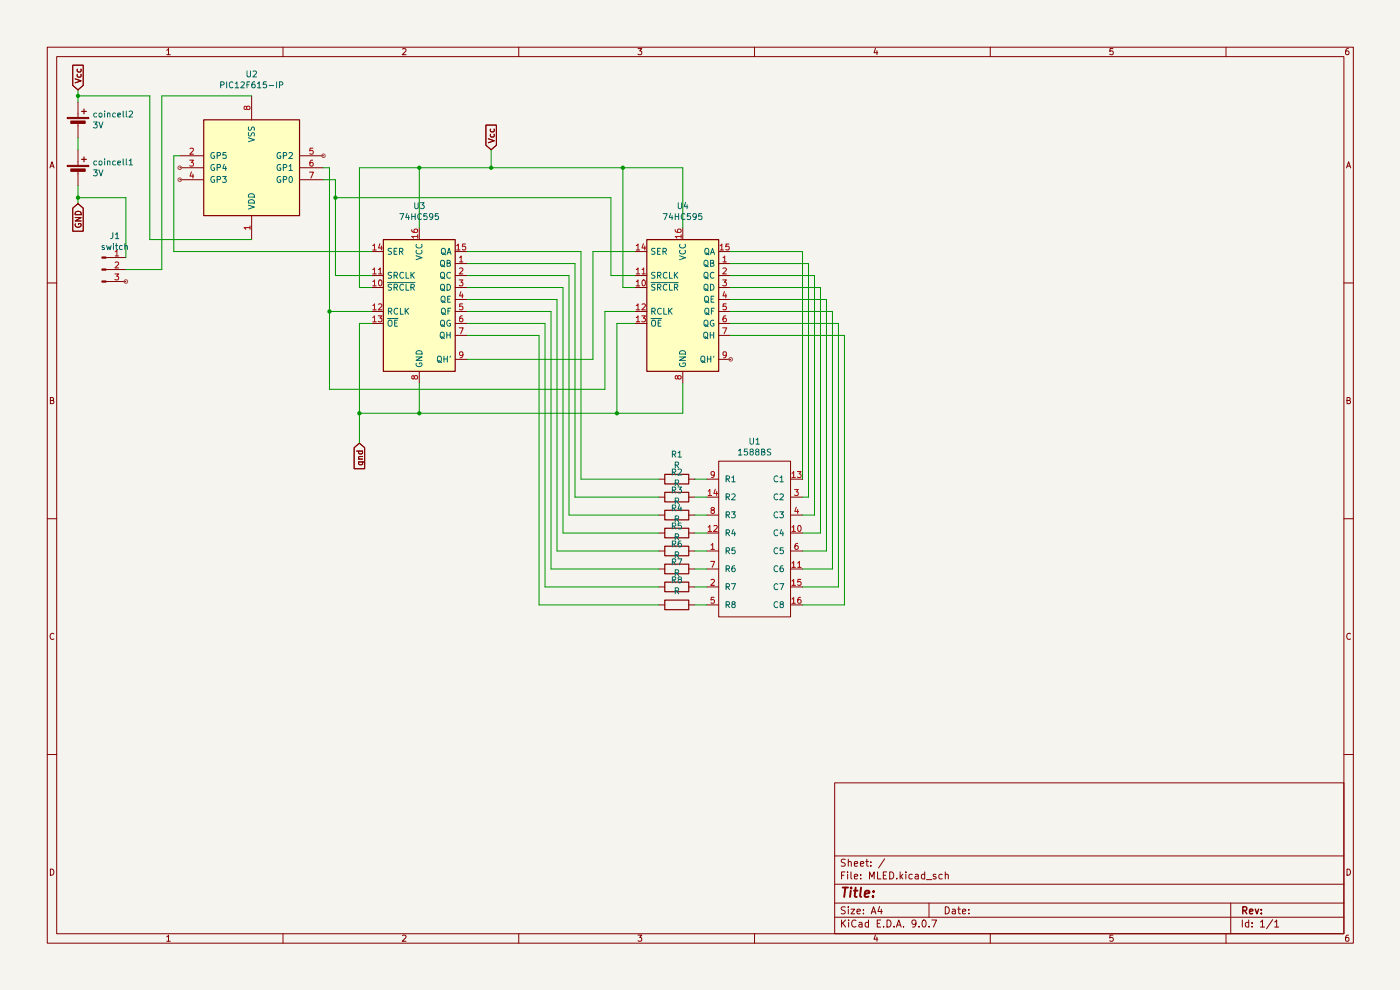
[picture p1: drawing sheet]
EESchema Schematic File Version 4
LIBS:MLED-cache
EELAYER 29 0
EELAYER END
$Descr A4 11693 8268
encoding utf-8
Sheet 1 1
Title ""
Date ""
Rev ""
Comp ""
Comment1 ""
Comment2 ""
Comment3 ""
Comment4 ""
$EndDescr
$Comp
L 74xx:74HC595 U3
U 1 1
P 3500 2500
F 0 "U3" H 3500 3281 50  0000 C CNN
F 1 "74HC595" H 3500 3190 50  0000 C CNN
F 2 "Package_DIP:DIP-16_W7.62mm_Socket_LongPads" H 3500 2500 50  0001 C CNN
F 3 "http://www.ti.com/lit/ds/symlink/sn74hc595.pdf" H 3500 2500 50  0001 C CNN
	1    3500 2500
	1    0    0    -1  
$EndComp
$Comp
L MCU_Microchip_PIC12:PIC12F615-IP U2
U 1 1
P 2100 1400
F 0 "U2" H 2100 619 50  0000 C CNN
F 1 "PIC12F615-IP" H 2100 710 50  0000 C CNN
F 2 "Package_DIP:DIP-8_W7.62mm_Socket_LongPads" H 2700 2050 50  0001 C CNN
F 3 "http://ww1.microchip.com/downloads/en/DeviceDoc/41302D.pdf" H 2100 1400 50  0001 C CNN
	1    2100 1400
	-1   0    0    1   
$EndComp
$Comp
L Device:Battery_Cell coincell1
U 1 1
P 650 1450
F 0 "coincell1" H 768 1546 50  0000 L CNN
F 1 "3V" H 768 1455 50  0000 L CNN
F 2 "Battery:BatteryHolder_Keystone_107_1x23mm" V 650 1510 50  0001 C CNN
F 3 "~" V 650 1510 50  0001 C CNN
	1    650  1450
	1    0    0    -1  
$EndComp
$Comp
L Device:Battery_Cell coincell2
U 1 1
P 650 1050
F 0 "coincell2" H 768 1146 50  0000 L CNN
F 1 "3V" H 768 1055 50  0000 L CNN
F 2 "Battery:BatteryHolder_Keystone_107_1x23mm" V 650 1110 50  0001 C CNN
F 3 "~" V 650 1110 50  0001 C CNN
	1    650  1050
	1    0    0    -1  
$EndComp
Wire Wire Line
	650  1150 650  1250
Text GLabel 650  750  1    50   Input ~ 0
Vcc
Text GLabel 650  1700 3    50   Input ~ 0
GND
Wire Wire Line
	650  750  650  800 
Wire Wire Line
	2100 2000 1250 2000
Wire Wire Line
	1250 2000 1250 800 
Wire Wire Line
	1250 800  650  800 
Connection ~ 650  800 
Wire Wire Line
	650  800  650  850 
Wire Wire Line
	1350 800  2100 800 
Text GLabel 4100 1250 1    50   Input ~ 0
Vcc
Wire Wire Line
	3500 1900 3500 1400
Text GLabel 3000 3700 3    50   Input ~ 0
gnd
Wire Wire Line
	3500 3200 3500 3450
Wire Wire Line
	3500 3450 3000 3450
Wire Wire Line
	3000 3450 3000 3700
Wire Wire Line
	3900 3000 4950 3000
Wire Wire Line
	1500 1300 1450 1300
Wire Wire Line
	1450 1300 1450 2100
Wire Wire Line
	1450 2100 3100 2100
Wire Wire Line
	2700 1500 2800 1500
Wire Wire Line
	2800 1500 2800 1650
Wire Wire Line
	2800 2300 3100 2300
Wire Wire Line
	2800 1650 5100 1650
Connection ~ 2800 1650
Wire Wire Line
	2800 1650 2800 2300
Wire Wire Line
	3100 2400 3000 2400
Wire Wire Line
	3000 2400 3000 1400
Wire Wire Line
	3000 1400 3500 1400
Connection ~ 3500 1400
Connection ~ 3000 3450
Connection ~ 4100 1400
Wire Wire Line
	4100 1400 5200 1400
Connection ~ 5200 1400
Wire Wire Line
	3500 1400 4100 1400
Wire Wire Line
	4100 1250 4100 1400
Wire Wire Line
	5200 2400 5200 1400
Wire Wire Line
	5100 1650 5100 2300
Wire Wire Line
	4950 3000 4950 2100
Wire Wire Line
	4950 2100 5300 2100
Wire Wire Line
	5100 2300 5300 2300
Wire Wire Line
	5300 2400 5200 2400
Wire Wire Line
	5300 2700 5150 2700
Wire Wire Line
	5150 2700 5150 3450
Connection ~ 5150 3450
Wire Wire Line
	3100 2700 3000 2700
Wire Wire Line
	3000 2700 3000 3450
Connection ~ 3500 3450
Wire Wire Line
	3100 2600 2750 2600
Wire Wire Line
	2750 2600 2750 1400
Wire Wire Line
	2750 1400 2700 1400
Wire Wire Line
	5300 2600 5050 2600
Wire Wire Line
	5050 2600 5050 3250
Wire Wire Line
	5050 3250 2750 3250
Wire Wire Line
	2750 3250 2750 2600
Connection ~ 2750 2600
$Comp
L 74xx:74HC595 U4
U 1 1
P 5700 2500
F 0 "U4" H 5700 3281 50  0000 C CNN
F 1 "74HC595" H 5700 3190 50  0000 C CNN
F 2 "Package_DIP:DIP-16_W7.62mm_Socket_LongPads" H 5700 2500 50  0001 C CNN
F 3 "http://www.ti.com/lit/ds/symlink/sn74hc595.pdf" H 5700 2500 50  0001 C CNN
	1    5700 2500
	1    0    0    -1  
$EndComp
Wire Wire Line
	3500 3450 5150 3450
Wire Wire Line
	5700 1400 5700 1900
Wire Wire Line
	5200 1400 5700 1400
Wire Wire Line
	5700 3450 5700 3200
Wire Wire Line
	5150 3450 5700 3450
$Comp
L Device:R R1
U 1 1
P 5650 4000
F 0 "R1" V 5443 4000 50  0000 C CNN
F 1 "R" V 5534 4000 50  0000 C CNN
F 2 "Resistor_THT:R_Axial_DIN0207_L6.3mm_D2.5mm_P10.16mm_Horizontal" V 5580 4000 50  0001 C CNN
F 3 "~" H 5650 4000 50  0001 C CNN
	1    5650 4000
	0    1    1    0   
$EndComp
$Comp
L Device:R R2
U 1 1
P 5650 4150
F 0 "R2" V 5443 4150 50  0000 C CNN
F 1 "R" V 5534 4150 50  0000 C CNN
F 2 "Resistor_THT:R_Axial_DIN0207_L6.3mm_D2.5mm_P10.16mm_Horizontal" V 5580 4150 50  0001 C CNN
F 3 "~" H 5650 4150 50  0001 C CNN
	1    5650 4150
	0    1    1    0   
$EndComp
$Comp
L Device:R R3
U 1 1
P 5650 4300
F 0 "R3" V 5443 4300 50  0000 C CNN
F 1 "R" V 5534 4300 50  0000 C CNN
F 2 "Resistor_THT:R_Axial_DIN0207_L6.3mm_D2.5mm_P10.16mm_Horizontal" V 5580 4300 50  0001 C CNN
F 3 "~" H 5650 4300 50  0001 C CNN
	1    5650 4300
	0    1    1    0   
$EndComp
$Comp
L Device:R R4
U 1 1
P 5650 4450
F 0 "R4" V 5443 4450 50  0000 C CNN
F 1 "R" V 5534 4450 50  0000 C CNN
F 2 "Resistor_THT:R_Axial_DIN0207_L6.3mm_D2.5mm_P10.16mm_Horizontal" V 5580 4450 50  0001 C CNN
F 3 "~" H 5650 4450 50  0001 C CNN
	1    5650 4450
	0    1    1    0   
$EndComp
$Comp
L Device:R R5
U 1 1
P 5650 4600
F 0 "R5" V 5443 4600 50  0000 C CNN
F 1 "R" V 5534 4600 50  0000 C CNN
F 2 "Resistor_THT:R_Axial_DIN0207_L6.3mm_D2.5mm_P10.16mm_Horizontal" V 5580 4600 50  0001 C CNN
F 3 "~" H 5650 4600 50  0001 C CNN
	1    5650 4600
	0    1    1    0   
$EndComp
$Comp
L Device:R R6
U 1 1
P 5650 4750
F 0 "R6" V 5443 4750 50  0000 C CNN
F 1 "R" V 5534 4750 50  0000 C CNN
F 2 "Resistor_THT:R_Axial_DIN0207_L6.3mm_D2.5mm_P10.16mm_Horizontal" V 5580 4750 50  0001 C CNN
F 3 "~" H 5650 4750 50  0001 C CNN
	1    5650 4750
	0    1    1    0   
$EndComp
$Comp
L Device:R R7
U 1 1
P 5650 4900
F 0 "R7" V 5443 4900 50  0000 C CNN
F 1 "R" V 5534 4900 50  0000 C CNN
F 2 "Resistor_THT:R_Axial_DIN0207_L6.3mm_D2.5mm_P10.16mm_Horizontal" V 5580 4900 50  0001 C CNN
F 3 "~" H 5650 4900 50  0001 C CNN
	1    5650 4900
	0    1    1    0   
$EndComp
$Comp
L Device:R R8
U 1 1
P 5650 5050
F 0 "R8" V 5443 5050 50  0000 C CNN
F 1 "R" V 5534 5050 50  0000 C CNN
F 2 "Resistor_THT:R_Axial_DIN0207_L6.3mm_D2.5mm_P10.16mm_Horizontal" V 5580 5050 50  0001 C CNN
F 3 "~" H 5650 5050 50  0001 C CNN
	1    5650 5050
	0    1    1    0   
$EndComp
Wire Wire Line
	5800 4000 5900 4000
Wire Wire Line
	5900 4150 5800 4150
Wire Wire Line
	5800 4300 5900 4300
Wire Wire Line
	5900 4450 5800 4450
Wire Wire Line
	5800 4600 5900 4600
Wire Wire Line
	5900 4750 5800 4750
Wire Wire Line
	5800 4900 5900 4900
Wire Wire Line
	5900 5050 5800 5050
Wire Wire Line
	3900 2100 4850 2100
Wire Wire Line
	4850 2100 4850 4000
Wire Wire Line
	4850 4000 5500 4000
Wire Wire Line
	3900 2200 4800 2200
Wire Wire Line
	4800 2200 4800 4150
Wire Wire Line
	4800 4150 5500 4150
Wire Wire Line
	3900 2300 4750 2300
Wire Wire Line
	4750 4300 5500 4300
Wire Wire Line
	4750 2300 4750 4300
Wire Wire Line
	3900 2400 4700 2400
Wire Wire Line
	4700 2400 4700 4450
Wire Wire Line
	4700 4450 5500 4450
Wire Wire Line
	5500 4600 4650 4600
Wire Wire Line
	4650 4600 4650 2500
Wire Wire Line
	4650 2500 3900 2500
Wire Wire Line
	3900 2600 4600 2600
Wire Wire Line
	4600 2600 4600 4750
Wire Wire Line
	4600 4750 5500 4750
Wire Wire Line
	5500 4900 4550 4900
Wire Wire Line
	4550 4900 4550 2700
Wire Wire Line
	4550 2700 3900 2700
Wire Wire Line
	3900 2800 4500 2800
Wire Wire Line
	4500 2800 4500 5050
Wire Wire Line
	4500 5050 5500 5050
Wire Wire Line
	6100 2100 6700 2100
Wire Wire Line
	6700 2100 6700 4000
Wire Wire Line
	6100 2200 6750 2200
Wire Wire Line
	6750 2200 6750 4150
Wire Wire Line
	6750 4150 6700 4150
Wire Wire Line
	6100 2300 6800 2300
Wire Wire Line
	6800 2300 6800 4300
Wire Wire Line
	6800 4300 6700 4300
$Comp
L MLED-rescue:1588BS-1588bs U1
U 1 1
P 6300 4500
F 0 "U1" H 6300 5315 50  0000 C CNN
F 1 "1588BS" H 6300 5224 50  0000 C CNN
F 2 "1588BS:1588BS" H 6250 5350 50  0001 C CNN
F 3 "" H 6250 5350 50  0001 C CNN
	1    6300 4500
	1    0    0    -1  
$EndComp
Wire Wire Line
	6100 2400 6850 2400
Wire Wire Line
	6850 2400 6850 4450
Wire Wire Line
	6850 4450 6700 4450
Wire Wire Line
	6700 4600 6900 4600
Wire Wire Line
	6900 4600 6900 2500
Wire Wire Line
	6900 2500 6100 2500
Wire Wire Line
	6100 2600 6950 2600
Wire Wire Line
	6950 2600 6950 4750
Wire Wire Line
	6950 4750 6700 4750
Wire Wire Line
	6700 4900 7000 4900
Wire Wire Line
	7000 4900 7000 2700
Wire Wire Line
	7000 2700 6100 2700
Wire Wire Line
	6100 2800 7050 2800
Wire Wire Line
	7050 2800 7050 5050
Wire Wire Line
	7050 5050 6700 5050
$Comp
L Connector:Conn_01x03_Male J1
U 1 1
P 850 2250
F 0 "J1" H 958 2531 50  0000 C CNN
F 1 "switch" H 958 2440 50  0000 C CNN
F 2 "" H 850 2250 50  0001 C CNN
F 3 "~" H 850 2250 50  0001 C CNN
	1    850  2250
	1    0    0    -1  
$EndComp
Wire Wire Line
	650  1550 650  1650
Wire Wire Line
	650  1650 1050 1650
Wire Wire Line
	1050 1650 1050 2150
Connection ~ 650  1650
Wire Wire Line
	650  1650 650  1700
Wire Wire Line
	1050 2250 1350 2250
Wire Wire Line
	1350 800  1350 2250
$EndSCHEMATC
